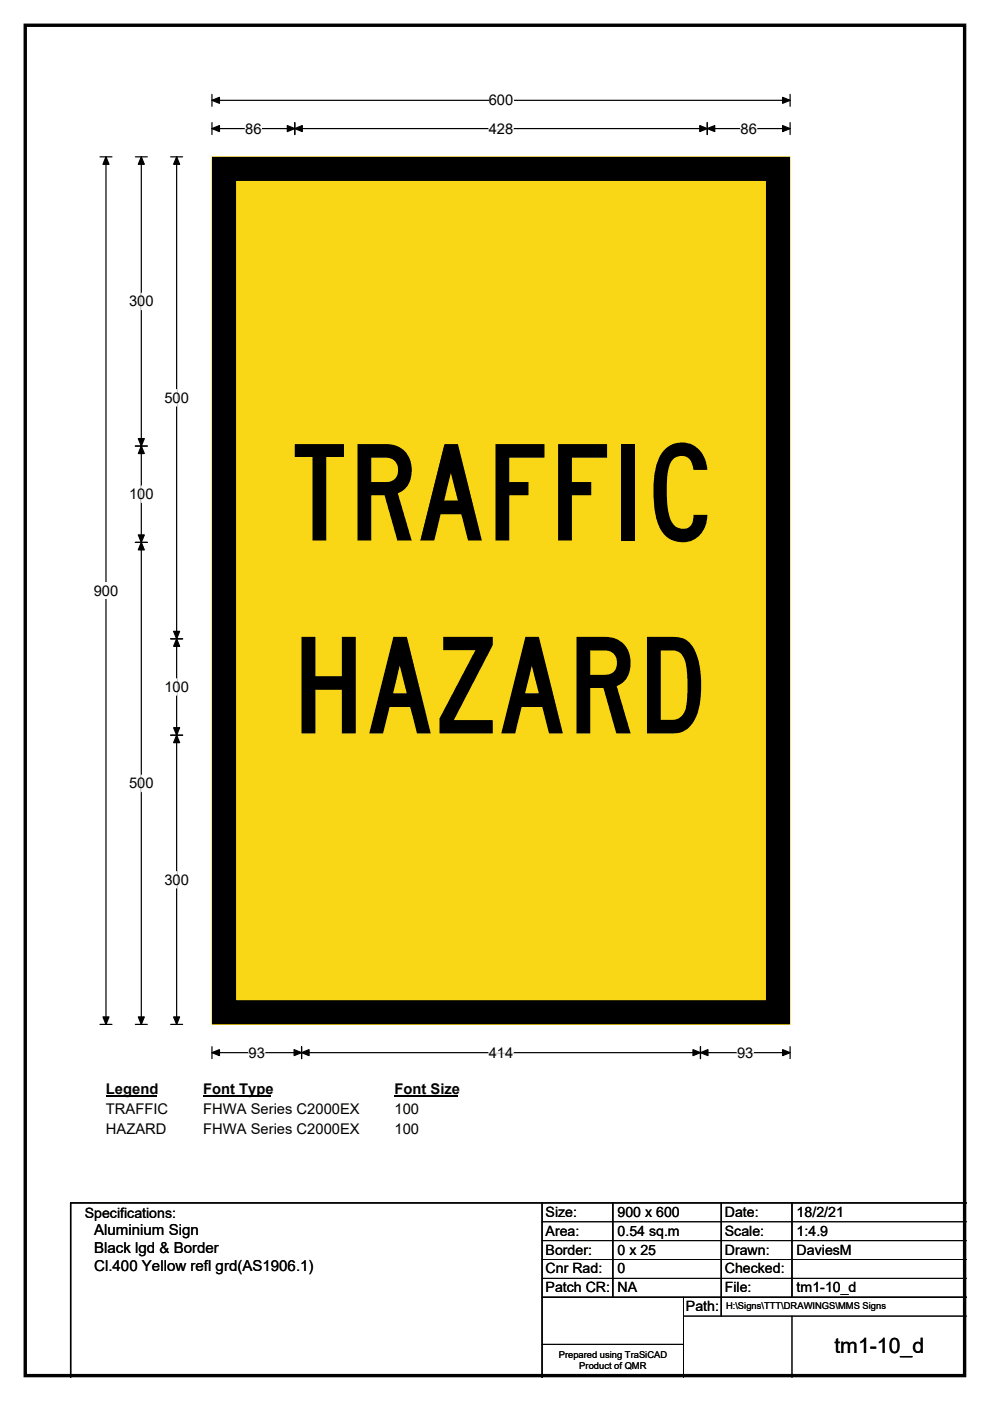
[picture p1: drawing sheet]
<svg xmlns="http://www.w3.org/2000/svg" width="210mm" height="297mm" viewBox="0 0 210 297" stroke-linecap="round" stroke-linejoin="round" font-family="sans-serif">
<path d="M5.4 5.4h199.2v286.3h-199.2z" fill="none" stroke="#000" stroke-width=".72"/>
<path d="M45 21.3h122.6M45 20v2.5M167.6 20v2.5" fill="none" stroke="#000" stroke-width=".25"/>
<path d="M45 21.3l1.5-.7v1.3zM166 20.6l1.6 .7-1.6 .6z" fill="#000" stroke="#000" stroke-width=".25"/>
<path d="M103.7 19.5h5.2v3.5h-5.2z" fill="#fff"/>
<g fill="none" stroke="#000" stroke-width=".25">
<path d="M21.2 33.3h2.5M22.5 33.3v183.9M45 27.3h122.6M45 26v2.5M62.5 26v2.5M150 26v2.5M167.6 26v2.5M21.2 217.2h2.5M45 221.9v2.6M45 223.2h122.6M64 221.9v2.6M148.6 221.9v2.6"/>
<path d="M167.6 221.9v2.6"/>
</g>
<g fill="#000" stroke="#000" stroke-width=".25">
<path d="M22.5 33.3l.6 1.5h-1.3zM45 27.3l1.5-.7v1.3zM62.5 27.3l1.6-.7v1.3zM60.9 26.6l1.6 .7-1.6 .6zM148.4 26.6l1.6 .7-1.6 .6zM150 27.3l1.6-.7v1.3zM166 26.6l1.6 .7-1.6 .6zM21.8 215.6h1.3l-.6 1.6zM45 223.2l1.5-.7v1.3zM64 223.2l1.6-.7v1.3zM62.4 222.5l1.6 .7-1.6 .6zM147 222.5l1.6 .7-1.6 .6z"/>
<path d="M148.6 223.2l1.6-.7v1.3zM166 222.5l1.6 .7-1.6 .6z"/>
</g>
<path d="M52 27.3h3.5M103.7 27.3h5.2M157.1 27.3h3.4M52.7 223.2h3.5M103.7 223.2h5.2M156.3 223.2h3.5" fill="none" stroke="#fff" stroke-width=".25"/>
<path d="M19.9 123.5h5.2v3.5h-5.2z" fill="#fff"/>
<path d="M28.7 33.3h2.5M30 33.3v183.9M36.2 33.3h2.5M37.5 33.3v183.9M28.7 94.6h2.5M28.7 115h2.5M36.2 135.4h2.5M36.2 155.9h2.5M28.7 217.2h2.5M36.2 217.2h2.5" fill="none" stroke="#000" stroke-width=".25"/>
<path d="M30 33.3l.6 1.5h-1.3zM37.5 33.3l.6 1.5h-1.3zM30 94.6l.6 1.6h-1.3zM29.3 93h1.3l-.6 1.6zM29.3 113.4h1.3l-.6 1.6zM30 115l.6 1.6h-1.3zM37.5 135.4l.6 1.6h-1.3zM36.8 133.9h1.3l-.6 1.5zM36.8 154.3h1.3l-.6 1.6zM37.5 155.9l.6 1.6h-1.3zM29.3 215.6h1.3l-.6 1.6zM36.8 215.6h1.3l-.6 1.6z" fill="#000" stroke="#000" stroke-width=".25"/>
<path d="M30 62.2v3.5M37.5 82.6v3.5M30 103v3.5M37.5 143.9v3.5M30 164.3v3.6M37.5 184.8v3.5" fill="none" stroke="#fff" stroke-width=".25"/>
<path d="M22.5 229.2h10.7v3.5h-10.7z" fill="#fff"/>
<path d="M22.5 232.5h10.7" fill="none" stroke="#000" stroke-width=".32"/>
<path d="M43.1 229.2h14.4v3.5h-14.4z" fill="#fff"/>
<path d="M43.1 232.5h14.4" fill="none" stroke="#000" stroke-width=".32"/>
<path d="M83.7 229.2h13.4v3.5h-13.4z" fill="#fff"/>
<path d="M83.7 232.5h13.4" fill="none" stroke="#000" stroke-width=".32"/>
<g fill="#fff">
<path d="M22.5 233.4h13.1v3.5h-13.1z"/>
<path d="M43.1 233.4h33.1v3.5h-33.1z"/>
<path d="M83.7 233.4h5.2v3.5h-5.2z"/>
<path d="M22.5 237.6h12.8v3.4h-12.8z"/>
<path d="M43.1 237.6h33.1v3.4h-33.1z"/>
<path d="M83.7 237.6h5.2v3.4h-5.2z"/>
</g>
<path d="M45 33.3h122.6v183.9h-122.6z" fill="#fad716"/>
<path d="M45 33.3h122.6v183.9h-122.6z" fill="none" stroke="#fad716" stroke-width=".21"/>
<path d="M47.5 35.8h117.5v178.8h-117.5z" fill="none" stroke="#000" stroke-width="5.1"/>
<path d="M115 255v37M130 255v20M153 255v24M168 255v20M205 255h-190v37M115 275h90" fill="none" stroke="#000" stroke-width=".3"/>
<path d="M115 259h90M115 263h90M115 267h90M115 271h90M145 279h60M145 275v17M168 279v13M115 285h30" fill="none" stroke="#000" stroke-width=".21"/>
<g font-size="28.4">
<text x="61.9" y="114.6">TRAFFIC</text>
<text x="61.7" y="155.5">HAZARD</text>
</g>
<text font-size="4.5" x="177" y="286.9">tm1-10_d</text>
<g font-size="3.2">
<text x="20" y="261.9">Aluminium Sign</text>
<text x="20" y="265.7">Black lgd &amp; Border</text>
<text x="20" y="269.6">Cl.400 Yellow refl grd(AS1906.1)</text>
</g>
<g font-size="3.1">
<text x="103.7" y="22.3">600</text>
<text x="52" y="28.3">86</text>
<text x="103.7" y="28.3">428</text>
<text x="157.1" y="28.3">86</text>
<text x="27.4" y="65">300</text>
<text x="34.9" y="85.4">500</text>
<text x="27.4" y="105.8">100</text>
<text x="19.9" y="126.3">900</text>
<text x="34.9" y="146.7">100</text>
<text x="27.4" y="167.1">500</text>
<text x="34.9" y="187.6">300</text>
<text x="52.7" y="224.2">93</text>
<text x="103.7" y="224.2">414</text>
<text x="156.3" y="224.2">93</text>
<text x="22.5" y="232">Legend</text>
<text x="43.1" y="232">Font Type</text>
<text x="83.7" y="232">Font Size</text>
<text x="22.5" y="236.2">TRAFFIC</text>
<text x="43.1" y="236.2">FHWA Series C2000EX</text>
<text x="83.7" y="236.2">100</text>
<text x="22.5" y="240.3">HAZARD</text>
<text x="43.1" y="240.3">FHWA Series C2000EX</text>
<text x="83.7" y="240.3">100</text>
</g>
<g font-size="3">
<text x="115.7" y="258">Size:</text>
<text x="131" y="258">900 x 600</text>
<text x="153.7" y="258">Date:</text>
<text x="169" y="258">18/2/21</text>
<text x="18" y="258.2">Specifications:</text>
<text x="115.7" y="262">Area:</text>
<text x="131" y="262">0.54 sq.m</text>
<text x="153.7" y="262">Scale:</text>
<text x="169" y="262">1:4.9</text>
<text x="115.7" y="266">Border:</text>
<text x="115.7" y="270">Cnr Rad:</text>
<text x="131" y="266">0 x 25</text>
<text x="131" y="270">0</text>
<text x="153.7" y="266">Drawn:</text>
<text x="153.7" y="270">Checked:</text>
<text x="169" y="266">DaviesM</text>
<text x="115.7" y="274">Patch CR:</text>
<text x="131" y="274">NA</text>
<text x="153.7" y="274">File:</text>
<text x="169" y="274">tm1-10_d</text>
<text x="145.5" y="278">Path:</text>
</g>
<g font-size="2">
<text x="154" y="277.6">H:\Signs\TTT\DRAWINGS\MMS Signs</text>
<text x="118.5" y="287.8">Prepared using TraSiCAD</text>
<text x="122.9" y="290.2">Product of QMR</text>
</g>
</svg>
